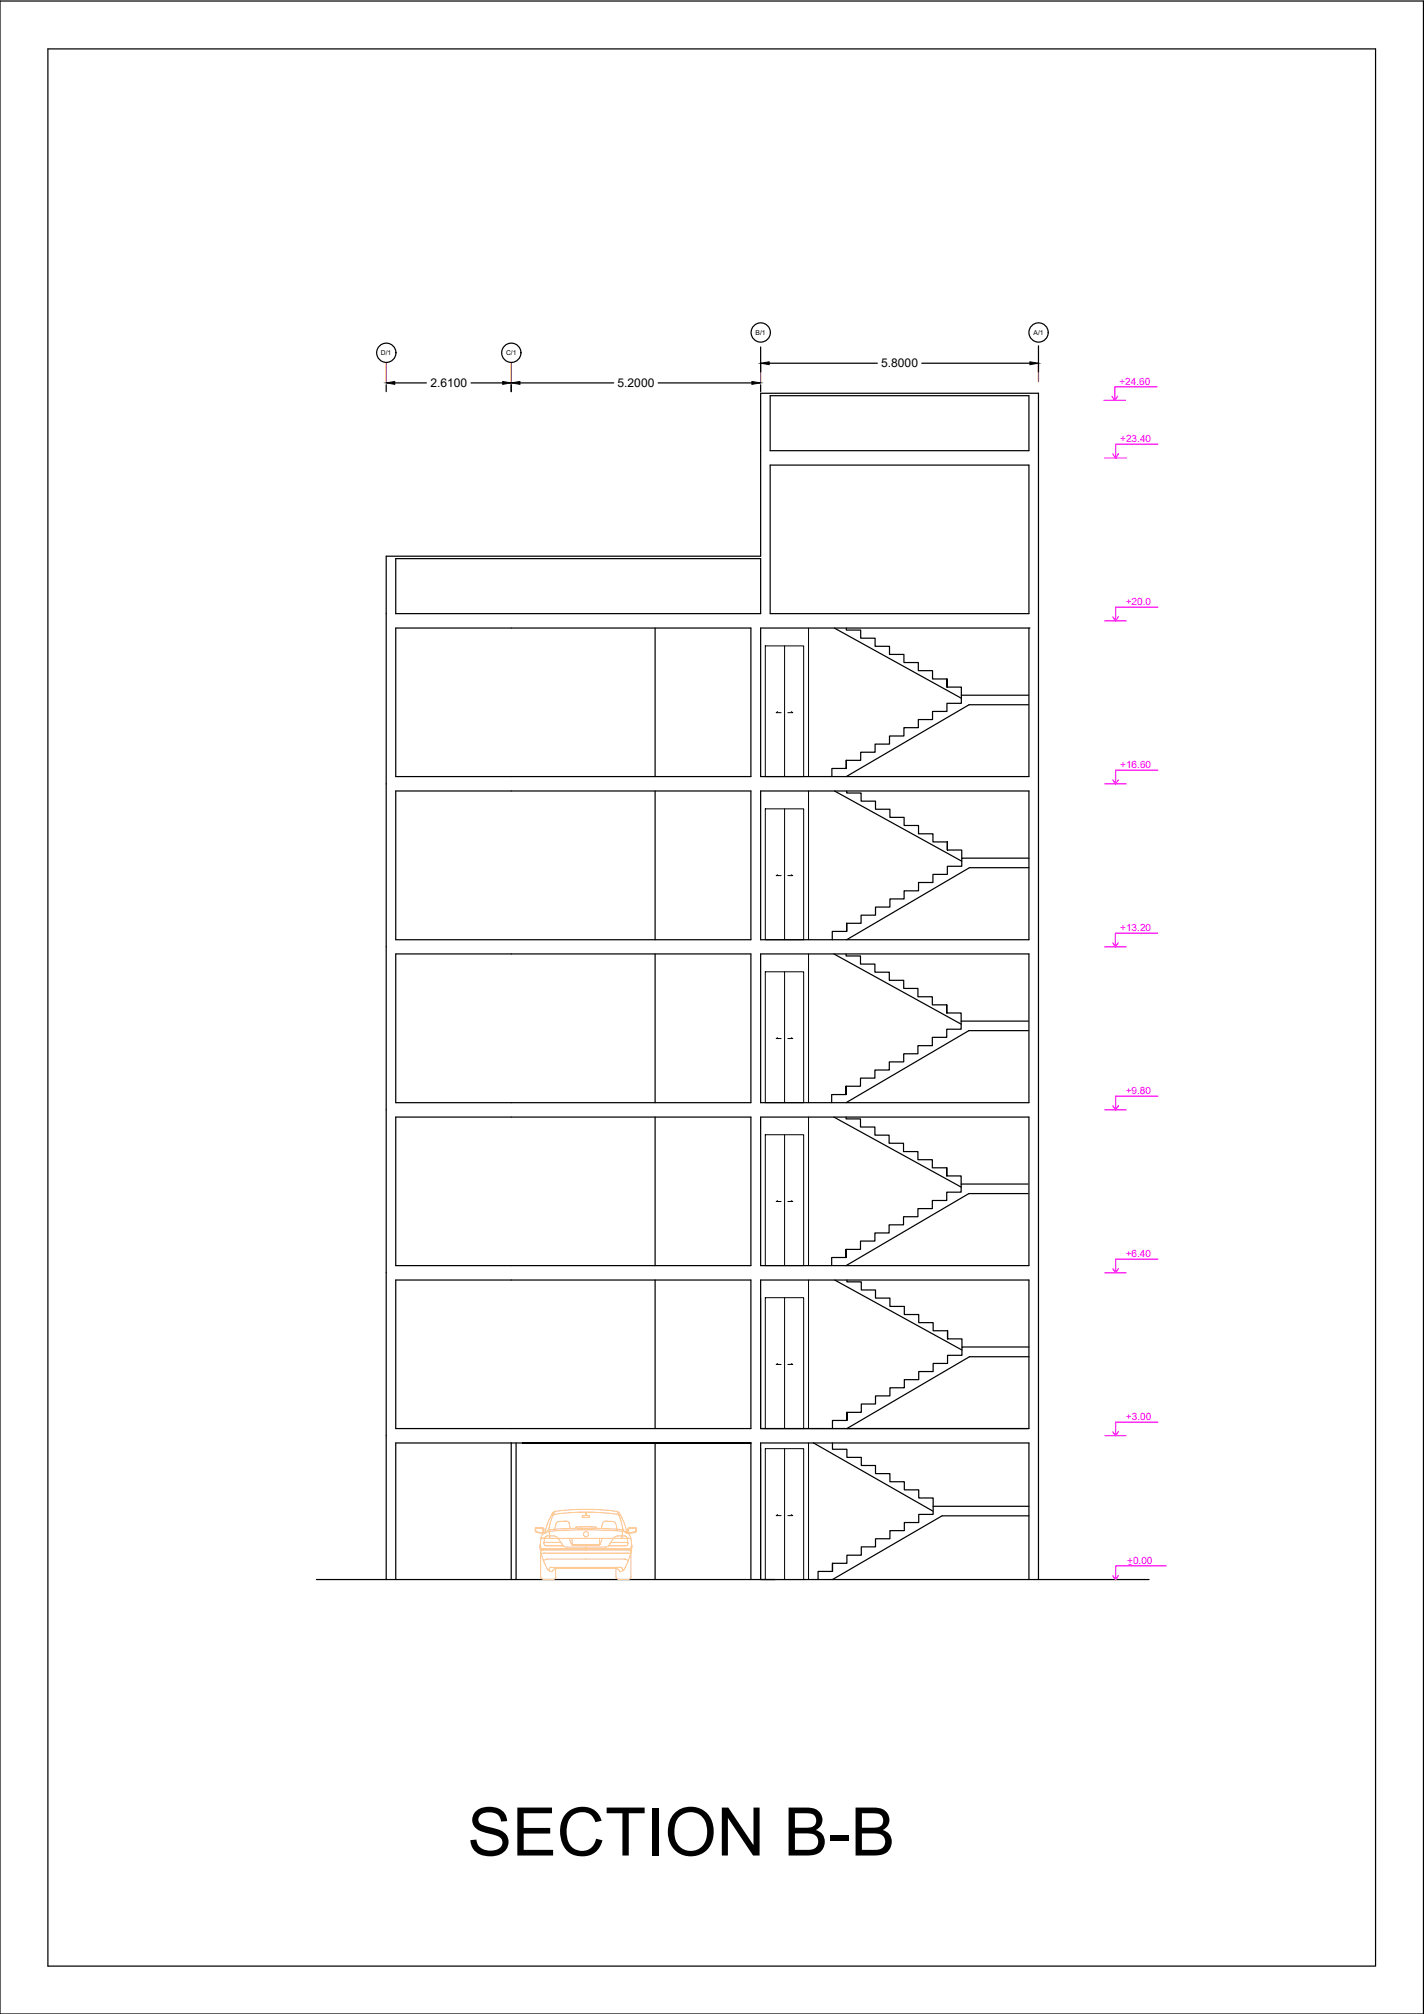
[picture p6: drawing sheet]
<svg xmlns="http://www.w3.org/2000/svg" width="297mm" height="420mm" viewBox="0 0 297 420" stroke-linecap="round" stroke-linejoin="round" font-family="sans-serif">
<!-- layer: 0 -->
<g fill="none" stroke="#000" stroke-width=".25">
<path d="M0 .2h296.9v420h-296.9zM10 10.2h276.9v400h-276.9zM82.3 79.9h6.6M98.3 79.9h6.6M108.5 79.9h19.5M137.3 79.9h19.5M158.7 72.4v5.2M160.4 75.8h22.6M192.3 75.8h22.5M216.6 72.1v5.5M80.6 80.3v1.4M106.6 80.3v1.4"/>
<path d="M158.7 94v-12h57.9v12M158.7 80.3v1.4M160.7 94v-11.4h53.9v11.4M158.7 116h-78.1v12M158.7 116.5h-76.2v11.5M174 131l26.5 14.7M176.5 131v.4h3v1.7h3v1.7h3v1.7h3.1v1.7h3v1.7h2.9v1.7h3M197.5 143.3v-1.7v1.7h3v1.7M214.5 145h-14v1.7h-3v1.7h-3v1.7h-2.9v1.7h-3v1.7h-3.1v1.7h-3v1.7h-3v1.7h-3M214.5 147h-12.4l-25.6 15M174.1 165l26.5 14.7M176.5 160.3v-1.7v1.7h-3v1.7"/>
<path d="M176.6 165v.4h3v1.7h3v1.7h3v1.7h3v1.7h3v1.7h3v1.7h3M197.6 177.3v-1.7v1.7h3v1.7M214.6 179h-14v1.7h-3v1.7h-3v1.7h-3v1.7h-3v1.7h-3v1.7h-3v1.7h-3v1.7h-3M173.9 199l26.6 14.7M176.5 199v.4h3v1.7h3v1.7h3v1.7h3v1.7h3v1.7h3v1.7h3M176.6 194.3v-1.7v1.7h-3v1.7M214.6 181h-12.4l-25.6 15M197.5 211.3v-1.7v1.7h3v1.7M214.5 213h-14v1.7h-3v1.7h-3v1.7h-3v1.7h-3v1.7h-3v1.7h-3v1.7h-3v1.7h-3M214.5 215h-12.4l-25.6 15M173.9 233l26.6 14.7M176.5 233v.4h3v1.7h3v1.7h3v1.7h3v1.7h3v1.7h3v1.7h3"/>
<path d="M176.5 228.3v-1.7v1.7h-3v1.7M197.5 245.3v-1.7v1.7h3v1.7M214.5 247h-14v1.7h-3v1.7h-3v1.7h-3v1.7h-3v1.7h-3v1.7h-3v1.7h-3v1.7h-3M214.5 249h-12.4l-25.6 15M174.1 267l26.6 14.6M176.5 262.3v-1.7v1.7h-3v1.7M176.7 267v.4h3v1.7h2.9v1.7h3v1.7h3v1.7h3v1.7h3v1.7h3.1M197.7 279.3v-1.7v1.7h3v1.7M176.7 296.3v-1.7v1.7h-3v1.7M214.6 281h-13.9v1.7h-3v1.7h-3.1v1.7h-3v1.7h-3v1.7h-3v1.7h-3v1.7h-2.9v1.7h-3M214.6 283h-12.4l-25.5 15M106.6 301v28.5"/>
<path d="M107.7 301v28.5M169.6 301l25 14.3M173.7 301v1.3h3v1.7h3v1.7h2.9v1.7h3v1.7h3v1.7h3v1.7h3v1.7M214.6 314.2h-20v1.7h-3v1.7h-3v1.7h-3v1.7h-3v1.7h-2.9v1.7h-3v1.7h-3M214.6 316.2h-18.1l-22.8 13.3M66 329.5h173.7M173.7 327.8v-1.7v1.7h-3.1v1.7"/>
</g>
<!-- layer: CENTERLINES -->
<g fill="none" stroke="#000" stroke-width=".25">
<path d="M158.7 94v22M160.7 97h53.9v31h-53.9zM160.7 94h53.9M216.6 94v235.5M158.7 116.5v11.5h-76.2M80.6 128v201.5M82.5 131h74.1v31h-74.1zM136.7 131v31M214.6 131v31h-55.9v-31h56.1M82.5 165h74.1v31h-74.1zM136.7 165v31M158.7 165h55.9v31h-55.9z"/>
<path d="M82.5 199h74.1v31h-74.1zM136.7 199v31M158.7 199h55.9v31h-55.9zM82.5 233h74.1v31h-74.1zM136.7 233v31M158.7 233h55.9v31h-55.9zM82.5 267h74.1v31h-74.1zM136.7 267v31M158.7 267h55.9v31h-55.9zM109 301h47.6h-47.6M136.7 301v28.5M82.5 329.5v-28.5h74.1v28.5"/>
<path d="M158.7 329.5v-28.5h55.9v28.5M221.7 329.5h.1"/>
</g>
<!-- layer: GRID -->
<path d="M80.6 75.6v4M106.6 75.6v4M158.7 75.6v4M216.6 75.6v4" fill="none" stroke="#f00" stroke-width=".25"/>
<g fill="none" stroke="#000" stroke-width=".25">
<circle cx="80.6" cy="73.6" r="2.01"/>
<circle cx="106.7" cy="73.6" r="2.01"/>
<circle cx="158.7" cy="69.4" r="2.01"/>
<circle cx="216.6" cy="69.4" r="2.01"/>
</g>
<!-- layer: 0 -->
<path d="M80.6 79.9l1.7-.3v.6zM104.9 79.6l1.7 .3-1.7 .3zM106.6 79.9l1.9-.3v.6zM156.8 79.6l1.9 .3-1.9 .3zM158.7 75.8l1.7-.3v.6zM214.8 75.5l1.8 .3-1.8 .3z" fill="#000" stroke="#000" stroke-width=".21"/>
<!-- layer: 3 -->
<g fill="none" stroke="#000" stroke-width=".21">
<path d="M159.6 134.7h8v27.3h-8zM163.7 134.7v27.3M168.7 131v31M162.2 148.5l-.3 .2h1M165.1 148.5l.3 .2h-1.1M159.6 168.7h8v27.3h-8zM163.7 168.7v27.3M168.7 165v31M162.2 182.5l-.3 .2h1M165.1 182.5l.3 .2h-1.1M168.7 199v31M159.6 202.7h8v27.3h-8z"/>
<path d="M162.2 216.5l-.3 .2h1M163.7 202.7v27.3M165.1 216.5l.3 .2h-1.1M159.6 236.7h8v27.3h-8zM163.7 236.7v27.3M168.7 233v31M162.2 250.5l-.3 .2h1M165.1 250.5l.3 .2h-1.1M158.7 270.7v27.3M159.6 270.7h8v27.3h-8zM163.7 270.7v27.3M168.7 267v31"/>
<path d="M162.2 284.5l-.3 .1h1M165.1 284.5l.3 .1h-1.1M158.7 302.2v27.3M159.6 302.2h8v27.3h-8zM162.2 316l-.3 .2h1M163.7 302.2v27.3M165.1 316l.3 .2h-1.1M168.7 301v28.5"/>
</g>
<!-- layer: 6 -->
<g fill="none" stroke="#f0f" stroke-width=".25">
<path d="M230.3 83.5h4.4M230.5 95.5h4.4M233.1 82.7l-.6 .8M233.3 94.7l-.6 .8M241.3 80.7h-8.8v2.8l-.6-.8M241.5 92.7h-8.8v2.8l-.6-.8M230.5 129.5h4.4M233.3 128.7l-.6 .8M241.5 126.7h-8.8v2.8l-.6-.8M230.5 163.5h4.4M233.3 162.7l-.6 .8M241.5 160.7h-8.8v2.8l-.6-.8"/>
<path d="M230.4 197.5h4.5M233.3 196.7l-.6 .8M241.5 194.7h-8.8v2.8l-.6-.8M230.5 231.5h4.4M233.3 230.7l-.6 .8M241.5 228.7h-8.8v2.8l-.6-.8M230.5 265.5h4.4M233.3 264.7l-.6 .8M241.5 262.7h-8.8v2.8l-.6-.8M230.5 299.5h4.4M233.3 298.7l-.6 .8M241.5 296.7h-8.8v2.8l-.6-.8"/>
<path d="M233.3 328.7l-.6 .9-.6-.9M243.2 326.7h-10.5v2.8"/>
</g>
<!-- layer: Layer5 -->
<g fill="none" stroke="#ffbf7f" stroke-width=".21">
<path d="M111.6 319l.1 .4M111.7 319.4l.2 .3M111.7 319l.1 .4M111.8 319.4l.2 .2M111.9 318.7l1.3 .1M111.9 319.7l1.5 .2M111.9 318.8l1.2 .1M111.9 319.6l1.2 .2M112 318.8l-.2 .2M112 318.6l-.3 .1-.1 .3M113.1 318.9l.2 .1M113.2 318.7l.3 .2v.6l.1 .3"/>
<path d="M113.2 319l.1 .6M113.3 319.6l-.2 .1M113.4 319.9h.1M113.6 319.8a1.64 1.64 0 0 0-.8 1.2M114.4 319.2l-.7 .5M114.4 319.2v.1M114.4 319.5l-.8 .3M114.4 319.2l.3 1.7M114.5 319.1h.1M114.6 319.1a99.9 99.9 0 0 1 15.4 0M115.2 315.8l.5-.5-.8 2.1-.4 1.8M115.2 315.8l-1 2.2-.5 1.8"/>
<path d="M116.5 317.5l-.5 .3-.3 1.2M118.2 317.3l-1.7 .1M118.2 317.4l.5 .4M118.7 317.8l.3 1.1M120.3 318.6h3.8M120.3 318.5l-.3 .4M121.5 316.4l.1 .1M121.5 316.6h1.4M122 316.2h-.5l-.1 .2M122.1 316.1l-.1 .1M122.1 315.8v.3M122.2 315.9h.1"/>
<path d="M122.2 315.5h-1.6a20.8 20.8 0 0 0-5.3 .6l-.1 .2M122.2 314.9l-3.2 .1-3.3 .4M122.2 314.9l3.2 .1 3.3 .4M122.2 315.5l3.3 .1 3.2 .3M122.3 315.8v.3M122.3 316.1l.1 .1M122.4 316.2h.5M122.9 316.2l.1 .2M123 316.4l-.1 .1M124.1 318.5l.2 .1M124.3 318.6l.1 .3M125.7 317.8l-.3 1.1"/>
<path d="M126.2 317.4l-.5 .4M126.2 317.3l1.8 .1M127.9 317.5l.5 .3 .3 1.2M128.7 315.9l.5 .4M129.2 315.8l1.1 2.2 .5 1.8M129.3 315.8l-.6-.5 .7 1.6 .6 2.3M130 319.2l-.3 1.7M130 319.4v.1a100.4 100.4 0 0 0-15.6 0M130 319.5l.8 .3M130 319.3l.8 .4M130.8 319.8a1.59 1.59 0 0 1 .8 1.2M131 319.9h.1"/>
<path d="M131.1 319v.6M131.1 319.6l.2 .1M131.2 318.7l-.2 .2-.1 .6-.1 .3M131.3 318.9l-.2 .1M132.5 318.7l-1.3 .1M132.5 319.7l-1.5 .2M132.5 318.8l-1.2 .1M132.5 318.6l.2 .1 .1 .3M132.5 318.8l.2 .2M132.7 319l-.1 .5-1.3 .3M132.8 319.4l-.3 .3M132.8 319l-.1 .4"/>
<path d="M112.6 322.5l.7 3 1 2.1M112.7 323.3l.5-.1h17.9l.6 .1M112.7 322.2l.2 .9M112.7 322.2l-.1 .3M112.8 323.7v5.3l.1 .2 .4 .3M112.9 321l-.2 1.2M113 323.1h-.3M113.3 329.5h2.1M113.3 323.4l18.4 .1M113.3 323.4l-.6 .1M113.5 321.8h3.5M113.6 320.9h17.2"/>
<path d="M113.7 320.9h-.8M113.7 320.7l-.2 1v.5l.3 .3h3.7M113.8 320.7l.3-.3a2.42 2.42 0 0 1 3.2 1.8M114 325.3l-.7 .2M114.2 325.2l16.3 .1M114.2 325.2l-.2 .1M114.3 327.5l.8 .4M114.6 327.2l-.2 .5M114.9 327h14.6M115 326.9l-.3 .2M115.2 327.8l-.1 .1M115.8 327.3h12.9"/>
<path d="M115.8 327.2l-.6 .6M115.9 327.2l.1 1.8-.3 .4-.2 .1M118.7 320.9l.5 1.3M119.2 322.2l.3 .2h5.4l.3-.2M119.3 320.9v1.2M119.4 322.1l.1 .1M119.5 322.2h5.4M125.1 322.1l-.2 .1M125.1 320.9v1.2M125.6 320.9l-.4 1.3M127.4 321.8h3.5M127.9 321l-.7 1.2a.95 .95 0 0 1-.9 .5h-8.2l-.5-.1-.3-.4"/>
<path d="M128.5 327.2v1.8M128.5 329l.1 .2 .4 .3M128.7 327.2l.7 .7M129 329.5h2.1M129.5 326.9l.2 .1 .3 .7-.7 .2M130.3 320.4a2.43 2.43 0 0 0-2.2 .4l-.2 .2M130.4 320.4l.3 .3M130.4 325.3l.7 .2M130.7 320.7l.3 1.3-.3 .5h-3.7M130.8 320.9h.7M130.9 324h-17.3l-.7 .1M130.9 324h.1"/>
<path d="M131 324l.5 .1M131.3 323l-18.3 .1M131.3 323l.1 .1M131.4 323.1h.3M131.5 321a2.9 2.9 0 0 1 0 2.1M131.6 323.7v5.3l-.2 .4-.3 .1M131.7 322.2l.1 .3M131.8 322.5a11.7 11.7 0 0 1-1.8 5.2"/>
<circle cx="122.2" cy="320.1" r=".53"/>
</g>
<text font-size="14" x="97.5" y="387.1">SECTION B-B</text>
<g font-size="2.5">
<text x="183.8" y="76.7">5.8000</text>
<text x="89.8" y="80.8">2.6100</text>
<text x="128.8" y="80.8">5.2000</text>
</g>
<g font-size="2.1" fill="#f0f">
<text x="233.5" y="80.3">+24.60</text>
<text x="233.7" y="92.3">+23.40</text>
<text x="234.8" y="126.3">+20.0</text>
<text x="233.7" y="160.3">+16.60</text>
<text x="233.7" y="194.3">+13.20</text>
<text x="234.8" y="228.3">+9.80</text>
<text x="234.8" y="262.3">+6.40</text>
<text x="234.9" y="296.3">+3.00</text>
<text x="235.1" y="326.2">+0.00</text>
<text x="235.4" y="326.9">-</text>
</g>
<g font-size="1.4">
<text x="157.6" y="69.9">B/1</text>
<text x="215.6" y="69.9">A/1</text>
<text x="79.5" y="74.1">D/1</text>
<text x="105.6" y="74.1">C/1</text>
</g>
</svg>
